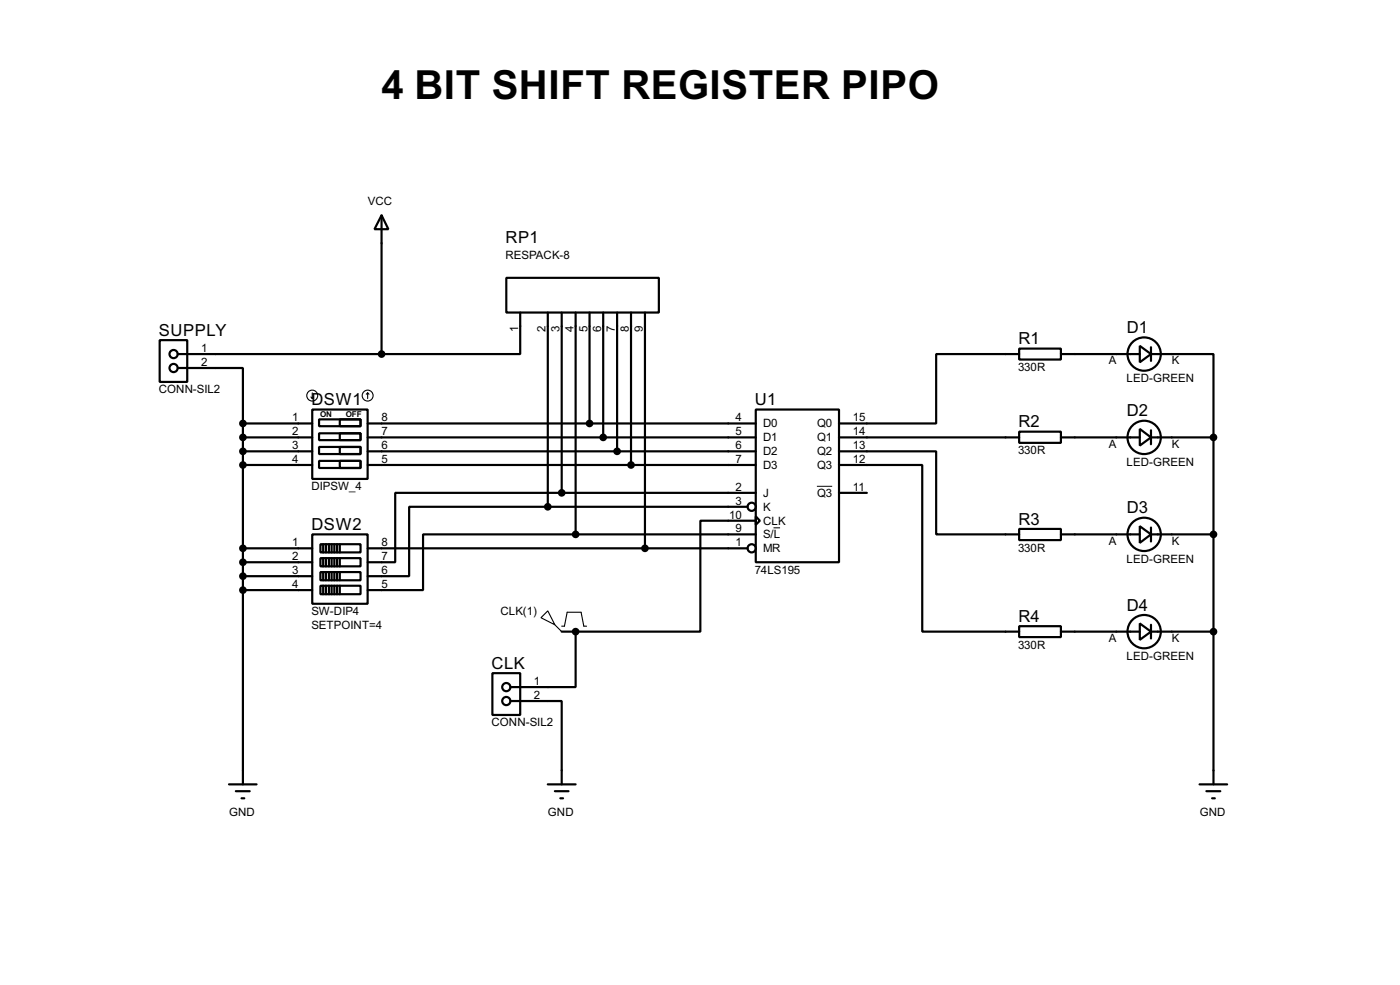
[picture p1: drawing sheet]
<svg xmlns="http://www.w3.org/2000/svg" width="256mm" height="180mm" viewBox="0 0 256 180" stroke-linecap="round" stroke-linejoin="round" font-family="sans-serif">
<g fill="none" stroke="#000" stroke-width=".4">
<path d="M69.9 39.4l1.3 2.6h-2.6zM69.9 39.4v25.4M92.8 50.9h27.9v6.3h-27.9zM95.3 57.2v7.6h-25.4M100.4 57.2v35.6M102.9 57.2v33M105.5 57.2v40.6M108 57.2v20.3M110.5 57.2v22.9M113.1 57.2v25.4M115.6 57.2v27.9M118.2 57.2v43.2"/>
<path d="M29.3 62.3h5v7.6h-5zM32.6 67.4h11.9v10.1M32.6 64.8h37.3M44.5 77.5h12.7M44.5 77.5v66.1M57.2 75h10.2v12.7h-10.2zM58.5 76.8h7.6v1.2h-7.6zM58.5 79.3h7.6v1.3h-7.6zM62.3 76.8h3.8v1.2h-3.8zM62.3 79.3h3.8v1.3h-3.8zM67.4 77.5h71.1M138.5 75h15.2v27.9h-15.2z"/>
<path d="M186.7 63.8h7.7v2h-7.7zM186.7 79h7.7v2.1h-7.7zM186.7 64.8h-15.2v12.7h-17.8M194.4 64.8h14.4M208.8 63.3l2.1 1.5-2.1 1.5zM208.8 78.5l2.1 1.6-2.1 1.5zM210.9 64.8h11.4v15.3M210.9 63.6v2.5M210.9 78.8v2.5M44.5 80.1h12.7M44.5 85.1h12.7M44.5 82.6h12.7"/>
<path d="M57.2 97.8h10.2v12.7h-10.2zM58.5 81.8h7.6v1.3h-7.6zM58.5 84.4h7.6v1.3h-7.6zM58.7 99.6h7.4v1.5h-7.4zM59.2 99.6v1.5M59.7 99.6v1.5M60.3 99.6v1.5M60.8 99.6v1.5M61.3 99.6v1.5M61.8 99.6v1.5M62.3 81.8h3.8v1.3h-3.8zM62.3 84.4h3.8v1.3h-3.8z"/>
<path d="M62.3 99.6v1.5M67.4 80.1h71.1M67.4 85.1h71.1M67.4 82.6h71.1M100.4 92.8h-25.4v12.7h-7.6M100.4 92.8h36.6M102.9 90.2h-30.5v12.7h-5M102.9 90.2h35.6M105.5 97.8h-28v10.2h-10.1M105.5 97.8h33M138.5 94.5l.7 .8-.7 .8zM138.5 95.3h-10.2v20.3h-22.8"/>
<path d="M153.7 82.6h17.8v15.2h15.2M153.7 85.1h15.3v30.5h17.7M153.7 80.1h33M153.7 90.2h5.1M186.7 96.8h7.7v2.1h-7.7zM194.4 80.1h14.4M194.4 97.8h14.4M208.8 96.3l2.1 1.5-2.1 1.6zM210.9 80.1h11.4M210.9 97.8h11.4M210.9 96.6v2.5M222.3 80.1v63.5"/>
<path d="M44.5 100.4h12.7M44.5 102.9h12.7M44.5 105.5h12.7M44.5 108h12.7M58.7 102.2h7.4v1.5h-7.4zM58.7 104.7h7.4v1.5h-7.4zM58.7 107.2h7.4v1.6h-7.4zM59.2 102.2v1.5M59.2 104.7v1.5M59.2 107.2v1.6M59.7 102.2v1.5M59.7 104.7v1.5"/>
<path d="M59.7 107.2v1.6M60.3 102.2v1.5M60.3 104.7v1.5M60.3 107.2v1.6M60.8 102.2v1.5M60.8 104.7v1.5M60.8 107.2v1.6M61.3 102.2v1.5M61.3 104.7v1.5M61.3 107.2v1.6M61.8 102.2v1.5M61.8 104.7v1.5"/>
<path d="M61.8 107.2v1.6M62.3 102.2v1.5M62.3 104.7v1.5M62.3 107.2v1.6M67.4 100.4h69.6M102.9 115.6h2.6M105.5 115.6v10.2h-12M186.7 114.6h7.7v2h-7.7zM194.4 115.6h14.4M208.8 114.1l2.1 1.5-2.1 1.5zM210.9 115.6h11.4M210.9 114.4v2.5"/>
<path d="M90.2 123.2h5.1v7.7h-5.1zM93.5 128.3h9.4v15.3M42 143.6h5M43.2 144.8h2.6M44.3 146.1h.5M100.4 143.6h5.1M101.7 144.8h2.5M102.7 146.1h.5M219.8 143.6h5M221 144.8h2.6M222.1 146.1h.5"/>
<circle cx="31.8" cy="67.4" r=".75"/>
<circle cx="31.8" cy="64.8" r=".75"/>
<circle cx="209.6" cy="64.8" r="3.1"/>
<circle cx="137.7" cy="92.8" r=".75"/>
<circle cx="209.6" cy="80.1" r="3.1"/>
<circle cx="209.6" cy="97.8" r="3.1"/>
<circle cx="137.7" cy="100.4" r=".75"/>
<circle cx="209.6" cy="115.6" r="3.1"/>
<circle cx="92.7" cy="128.3" r=".75"/>
<circle cx="92.7" cy="125.8" r=".75"/>
</g>
<g fill="none" stroke="#000" stroke-width=".2">
<path d="M57 72.7l.2 .3M57.2 71.9v1.1M57.5 72.7l-.3 .3M67.4 71.9l.2 .3M67.4 71.9l-.3 .3M67.4 71.9v1.1M99.1 113.1l1.3-1.3 1.3 2.6zM101.7 114.4l1.2 1.2M102.9 114.6h.5l.5-2.5h2.6l.5 2.5h.5"/>
<circle cx="57.2" cy="72.4" r="1"/>
<circle cx="67.3" cy="72.4" r="1"/>
</g>
<path d="M141.7 96.6h1.2M149.7 89h2.8" fill="none" stroke="#000" stroke-width=".18"/>
<g fill="#000" stroke="#000" stroke-width=".4">
<circle cx="44.5" cy="77.5" r=".5"/>
<circle cx="69.9" cy="64.8" r=".5"/>
<circle cx="108" cy="77.5" r=".5"/>
<circle cx="44.5" cy="85.1" r=".5"/>
<circle cx="44.5" cy="82.6" r=".5"/>
<circle cx="44.5" cy="80.1" r=".5"/>
<circle cx="100.3" cy="92.8" r=".5"/>
<circle cx="102.9" cy="90.2" r=".5"/>
<circle cx="105.4" cy="97.8" r=".5"/>
<circle cx="110.5" cy="80.1" r=".5"/>
<circle cx="113" cy="82.6" r=".5"/>
<circle cx="115.6" cy="85.1" r=".5"/>
<circle cx="222.3" cy="97.8" r=".5"/>
<circle cx="222.3" cy="80.1" r=".5"/>
<circle cx="44.5" cy="102.9" r=".5"/>
<circle cx="44.5" cy="108" r=".5"/>
<circle cx="44.5" cy="105.5" r=".5"/>
<circle cx="44.5" cy="100.4" r=".5"/>
<circle cx="105.4" cy="115.6" r=".5"/>
<circle cx="118.1" cy="100.4" r=".5"/>
<circle cx="222.3" cy="115.6" r=".5"/>
</g>
<text font-size="8.2" x="69.9" y="18">4 BIT SHIFT REGISTER PIPO</text>
<g font-size="3.4">
<text x="92.6" y="44.5">RP1</text>
<text x="29.1" y="61.4">SUPPLY</text>
<text x="186.6" y="63">R1</text>
<text x="206.4" y="61">D1</text>
<text x="57.1" y="74.1">DSW1</text>
<text x="138.3" y="74.1">U1</text>
<text x="206.4" y="76.2">D2</text>
<text x="186.6" y="78.2">R2</text>
<text x="206.4" y="94">D3</text>
<text x="57.1" y="97">DSW2</text>
<text x="186.6" y="96">R3</text>
<text x="186.6" y="113.8">R4</text>
<text x="206.4" y="111.8">D4</text>
<text x="90.1" y="122.4">CLK</text>
</g>
<g font-size="2.4">
<text x="67.4" y="37.6">VCC</text>
<text x="92.6" y="47.4">RESPACK-8</text>
<text x="36.9" y="64.4">1</text>
<text x="94.9" y="60.9" transform="rotate(-90 94.9 60.9)">1</text>
<text x="100" y="60.9" transform="rotate(-90 100 60.9)">2</text>
<text x="102.5" y="60.9" transform="rotate(-90 102.5 60.9)">3</text>
<text x="105.1" y="60.9" transform="rotate(-90 105.1 60.9)">4</text>
<text x="107.6" y="60.9" transform="rotate(-90 107.6 60.9)">5</text>
<text x="110.1" y="60.9" transform="rotate(-90 110.1 60.9)">6</text>
<text x="112.7" y="60.9" transform="rotate(-90 112.7 60.9)">7</text>
<text x="115.2" y="60.9" transform="rotate(-90 115.2 60.9)">8</text>
<text x="117.8" y="60.9" transform="rotate(-90 117.8 60.9)">9</text>
<text x="29.1" y="72">CONN-SIL2</text>
<text x="36.9" y="67">2</text>
<text x="186.5" y="67.9">330R</text>
<text x="203.1" y="66.7">A</text>
<text x="206.4" y="70">LED-GREEN</text>
<text x="214.7" y="66.7">K</text>
<text x="53.5" y="77.1">1</text>
<text x="69.9" y="77.1">8</text>
<text x="134.8" y="77.1">4</text>
<text x="156.3" y="77.1">15</text>
<text x="53.5" y="79.7">2</text>
<text x="53.5" y="82.2">3</text>
<text x="69.9" y="79.7">7</text>
<text x="69.9" y="82.2">6</text>
<text x="134.8" y="79.7">5</text>
<text x="134.8" y="82.2">6</text>
<text x="139.8" y="78.2">D0</text>
<text x="139.8" y="80.8">D1</text>
<text x="139.8" y="83.3">D2</text>
<text x="149.7" y="78.2">Q0</text>
<text x="149.7" y="80.8">Q1</text>
<text x="149.7" y="83.3">Q2</text>
<text x="156.3" y="79.7">14</text>
<text x="156.3" y="82.2">13</text>
<text x="186.5" y="83.2">330R</text>
<text x="203.1" y="82">A</text>
<text x="214.7" y="82">K</text>
<text x="53.5" y="84.7">4</text>
<text x="57" y="89.8">DIPSW_4</text>
<text x="69.9" y="84.7">5</text>
<text x="134.8" y="84.7">7</text>
<text x="134.8" y="89.8">2</text>
<text x="139.8" y="85.8">D3</text>
<text x="149.7" y="85.8">Q3</text>
<text x="156.3" y="84.7">12</text>
<text x="156.3" y="89.8">11</text>
<text x="206.4" y="85.2">LED-GREEN</text>
<text x="133.6" y="94.9">10</text>
<text x="134.8" y="92.4">3</text>
<text x="139.8" y="90.9">J</text>
<text x="139.8" y="93.5">K</text>
<text x="149.7" y="90.9">Q3</text>
<text x="53.5" y="100">1</text>
<text x="69.9" y="100">8</text>
<text x="134.8" y="97.4">9</text>
<text x="134.8" y="100">1</text>
<text x="139.8" y="96">CLK</text>
<text x="139.8" y="98.5">S/L</text>
<text x="139.8" y="101.1">MR</text>
<text x="186.5" y="101">330R</text>
<text x="203.1" y="99.7">A</text>
<text x="214.7" y="99.7">K</text>
<text x="53.5" y="102.5">2</text>
<text x="53.5" y="105.1">3</text>
<text x="53.5" y="107.6">4</text>
<text x="69.9" y="102.5">7</text>
<text x="69.9" y="105.1">6</text>
<text x="69.9" y="107.6">5</text>
<text x="138.3" y="105">74LS195</text>
<text x="206.4" y="103">LED-GREEN</text>
<text x="57" y="112.6">SW-DIP4</text>
<text x="91.7" y="112.5">CLK(1)</text>
<text x="57" y="115.2">SETPOINT=4</text>
<text x="186.5" y="118.7">330R</text>
<text x="203.1" y="117.5">A</text>
<text x="214.7" y="117.5">K</text>
<text x="97.8" y="125.4">1</text>
<text x="206.4" y="120.8">LED-GREEN</text>
<text x="97.8" y="127.9">2</text>
<text x="90" y="133">CONN-SIL2</text>
<text x="42" y="149.3">GND</text>
<text x="100.4" y="149.3">GND</text>
<text x="219.8" y="149.3">GND</text>
</g>
<g font-size="1.7">
<text x="58.7" y="76.2">ON</text>
<text x="63.4" y="76.2">OFF</text>
</g>
</svg>
